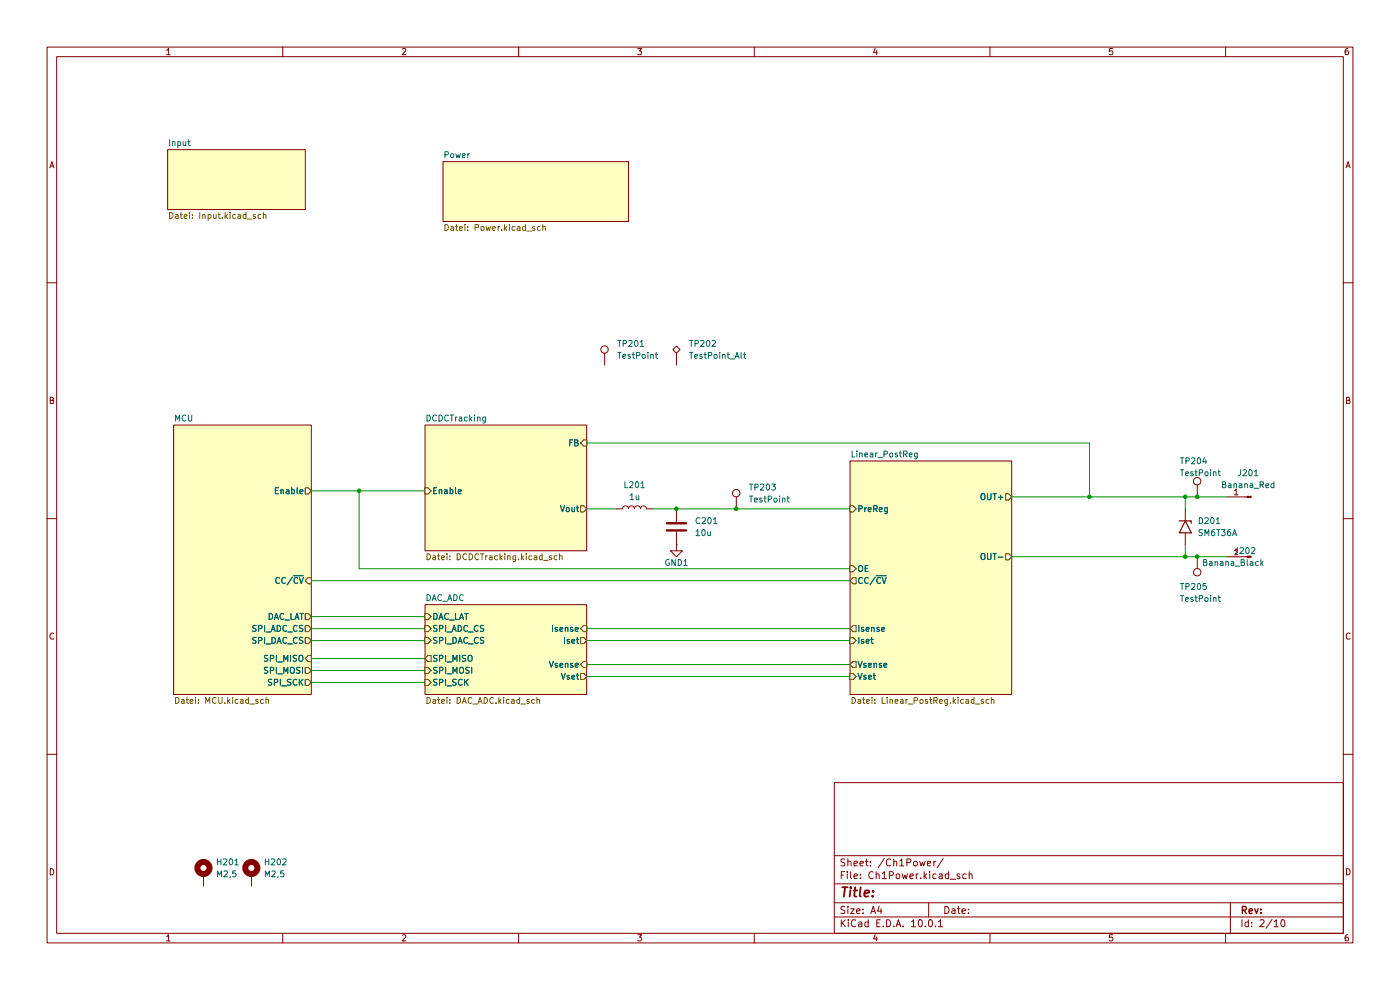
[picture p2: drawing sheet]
(kicad_sch
 (version 20260306)
 (generator "eeschema")
 (generator_version "10.0")
 (paper "A4")
 (lib_symbols
  (symbol "Connector:Conn_01x01_Pin"
   (pin_names
    (offset 1.016) (hide yes)) (exclude_from_sim no) (in_bom yes) (on_board yes)
   (in_pos_files yes)
   (duplicate_pin_numbers_are_jumpers no)
   (property "Reference" "J" (at 0 2.54 0) (show_name no) (do_not_autoplace no) (effects (font (size 1.27 1.27))))
   (property "Value" "Conn_01x01_Pin" (at 0 -2.54 0) (show_name no) (do_not_autoplace no) (effects (font (size 1.27 1.27))))
   (property "Footprint" "" (at 0 0 0) (show_name no) (do_not_autoplace no) (hide yes) (effects (font (size 1.27 1.27))))
   (property "Datasheet" "" (at 0 0 0) (show_name no) (do_not_autoplace no) (hide yes) (effects (font (size 1.27 1.27))))
   (property "Description" "Generic connector, single row, 01x01, script generated" (at 0 0 0) (show_name no) (do_not_autoplace no) (hide yes) (effects (font (size 1.27 1.27))))
   (property "ki_locked" "" (at 0 0 0) (show_name no) (do_not_autoplace no) (effects (font (size 1.27 1.27))))
   (symbol "Conn_01x01_Pin_1_1"
    (rectangle (start 0.8636 0.127) (end 0 -0.127) (stroke (width 0.1524) (type default)) (fill (type outline)))
    (polyline (pts (xy 1.27 0) (xy 0.8636 0)) (stroke (width 0.1524) (type default)) (fill (type none)))
    (pin passive line (at 5.08 0 180) (length 3.81) (name "Pin_1" (effects (font (size 1.27 1.27)))) (number "1" (effects (font (size 1.27 1.27))))))
   (embedded_fonts no))
  (symbol "Connector:TestPoint"
   (pin_numbers (hide yes))
   (pin_names
    (offset 0.762) (hide yes)) (exclude_from_sim no) (in_bom yes) (on_board yes)
   (in_pos_files yes)
   (duplicate_pin_numbers_are_jumpers no)
   (property "Reference" "TP" (at 0 6.858 0) (show_name no) (do_not_autoplace no) (effects (font (size 1.27 1.27))))
   (property "Value" "TestPoint" (at 0 5.08 0) (show_name no) (do_not_autoplace no) (effects (font (size 1.27 1.27))))
   (property "Footprint" "" (at 5.08 0 0) (show_name no) (do_not_autoplace no) (hide yes) (effects (font (size 1.27 1.27))))
   (property "Datasheet" "" (at 5.08 0 0) (show_name no) (do_not_autoplace no) (hide yes) (effects (font (size 1.27 1.27))))
   (property "Description" "test point" (at 0 0 0) (show_name no) (do_not_autoplace no) (hide yes) (effects (font (size 1.27 1.27))))
   (symbol "TestPoint_0_1"
    (circle (center 0 3.302) (radius 0.762) (stroke (width 0) (type default)) (fill (type none))))
   (symbol "TestPoint_1_1"
    (pin passive line (at 0 0 90) (length 2.54) (name "1" (effects (font (size 1.27 1.27)))) (number "1" (effects (font (size 1.27 1.27))))))
   (embedded_fonts no))
  (symbol "Connector:TestPoint_Alt"
   (pin_numbers (hide yes))
   (pin_names
    (offset 0.762) (hide yes)) (exclude_from_sim no) (in_bom yes) (on_board yes)
   (in_pos_files yes)
   (duplicate_pin_numbers_are_jumpers no)
   (property "Reference" "TP" (at 0 6.858 0) (show_name no) (do_not_autoplace no) (effects (font (size 1.27 1.27))))
   (property "Value" "TestPoint_Alt" (at 0 5.08 0) (show_name no) (do_not_autoplace no) (effects (font (size 1.27 1.27))))
   (property "Footprint" "" (at 5.08 0 0) (show_name no) (do_not_autoplace no) (hide yes) (effects (font (size 1.27 1.27))))
   (property "Datasheet" "" (at 5.08 0 0) (show_name no) (do_not_autoplace no) (hide yes) (effects (font (size 1.27 1.27))))
   (property "Description" "test point (alternative shape)" (at 0 0 0) (show_name no) (do_not_autoplace no) (hide yes) (effects (font (size 1.27 1.27))))
   (symbol "TestPoint_Alt_0_1"
    (polyline (pts (xy 0 2.54) (xy -0.762 3.302) (xy 0 4.064) (xy 0.762 3.302) (xy 0 2.54)) (stroke (width 0) (type default)) (fill (type none))))
   (symbol "TestPoint_Alt_1_1"
    (pin passive line (at 0 0 90) (length 2.54) (name "1" (effects (font (size 1.27 1.27)))) (number "1" (effects (font (size 1.27 1.27))))))
   (embedded_fonts no))
  (symbol "Device:C"
   (pin_numbers (hide yes))
   (pin_names
    (offset 0.254)) (exclude_from_sim no) (in_bom yes) (on_board yes)
   (in_pos_files yes)
   (duplicate_pin_numbers_are_jumpers no)
   (property "Reference" "C" (at 0.635 2.54 0) (show_name no) (do_not_autoplace no) (effects (font (size 1.27 1.27)) (justify left)))
   (property "Value" "C" (at 0.635 -2.54 0) (show_name no) (do_not_autoplace no) (effects (font (size 1.27 1.27)) (justify left)))
   (property "Footprint" "" (at 0.9652 -3.81 0) (show_name no) (do_not_autoplace no) (hide yes) (effects (font (size 1.27 1.27))))
   (property "Datasheet" "" (at 0 0 0) (show_name no) (do_not_autoplace no) (hide yes) (effects (font (size 1.27 1.27))))
   (property "Description" "Unpolarized capacitor" (at 0 0 0) (show_name no) (do_not_autoplace no) (hide yes) (effects (font (size 1.27 1.27))))
   (symbol "C_0_1"
    (polyline (pts (xy -2.032 0.762) (xy 2.032 0.762)) (stroke (width 0.508) (type default)) (fill (type none)))
    (polyline (pts (xy -2.032 -0.762) (xy 2.032 -0.762)) (stroke (width 0.508) (type default)) (fill (type none))))
   (symbol "C_1_1"
    (pin passive line (at 0 3.81 270) (length 2.794) (name "" (effects (font (size 1.27 1.27)))) (number "1" (effects (font (size 1.27 1.27)))))
    (pin passive line (at 0 -3.81 90) (length 2.794) (name "" (effects (font (size 1.27 1.27)))) (number "2" (effects (font (size 1.27 1.27))))))
   (embedded_fonts no))
  (symbol "Device:L"
   (pin_numbers (hide yes))
   (pin_names
    (offset 1.016) (hide yes)) (exclude_from_sim no) (in_bom yes) (on_board yes)
   (in_pos_files yes)
   (duplicate_pin_numbers_are_jumpers no)
   (property "Reference" "L" (at -1.27 0 90) (show_name no) (do_not_autoplace no) (effects (font (size 1.27 1.27))))
   (property "Value" "L" (at 1.905 0 90) (show_name no) (do_not_autoplace no) (effects (font (size 1.27 1.27))))
   (property "Footprint" "" (at 0 0 0) (show_name no) (do_not_autoplace no) (hide yes) (effects (font (size 1.27 1.27))))
   (property "Datasheet" "" (at 0 0 0) (show_name no) (do_not_autoplace no) (hide yes) (effects (font (size 1.27 1.27))))
   (property "Description" "Inductor" (at 0 0 0) (show_name no) (do_not_autoplace no) (hide yes) (effects (font (size 1.27 1.27))))
   (symbol "L_0_1"
    (arc (start 0 2.54) (mid 0.6323 1.905) (end 0 1.27) (stroke (width 0) (type default)) (fill (type none)))
    (arc (start 0 1.27) (mid 0.6323 0.635) (end 0 0) (stroke (width 0) (type default)) (fill (type none)))
    (arc (start 0 0) (mid 0.6323 -0.635) (end 0 -1.27) (stroke (width 0) (type default)) (fill (type none)))
    (arc (start 0 -1.27) (mid 0.6323 -1.905) (end 0 -2.54) (stroke (width 0) (type default)) (fill (type none))))
   (symbol "L_1_1"
    (pin passive line (at 0 3.81 270) (length 1.27) (name "1" (effects (font (size 1.27 1.27)))) (number "1" (effects (font (size 1.27 1.27)))))
    (pin passive line (at 0 -3.81 90) (length 1.27) (name "2" (effects (font (size 1.27 1.27)))) (number "2" (effects (font (size 1.27 1.27))))))
   (embedded_fonts no))
  (symbol "Diode:SM6T36A"
   (pin_numbers (hide yes))
   (pin_names
    (offset 1.016) (hide yes)) (exclude_from_sim no) (in_bom yes) (on_board yes)
   (in_pos_files yes)
   (duplicate_pin_numbers_are_jumpers no)
   (property "Reference" "D" (at 0 2.54 0) (show_name no) (do_not_autoplace no) (effects (font (size 1.27 1.27))))
   (property "Value" "SM6T36A" (at 0 -2.54 0) (show_name no) (do_not_autoplace no) (effects (font (size 1.27 1.27))))
   (property "Footprint" "Diode_SMD:D_SMB" (at 0 -5.08 0) (show_name no) (do_not_autoplace no) (hide yes) (effects (font (size 1.27 1.27))))
   (property "Datasheet" "https://www.st.com/resource/en/datasheet/sm6t.pdf" (at -1.27 0 0) (show_name no) (do_not_autoplace no) (hide yes) (effects (font (size 1.27 1.27))))
   (property "Description" "600W unidirectional Transil Transient Voltage Suppressor, 36Vrwm, DO-214AA" (at 0 0 0) (show_name no) (do_not_autoplace no) (hide yes) (effects (font (size 1.27 1.27))))
   (symbol "SM6T36A_0_1"
    (polyline (pts (xy -0.762 1.27) (xy -1.27 1.27) (xy -1.27 -1.27)) (stroke (width 0.254) (type default)) (fill (type none)))
    (polyline (pts (xy 1.27 1.27) (xy 1.27 -1.27) (xy -1.27 0) (xy 1.27 1.27)) (stroke (width 0.254) (type default)) (fill (type none))))
   (symbol "SM6T36A_1_1"
    (pin passive line (at -3.81 0 0) (length 2.54) (name "A1" (effects (font (size 1.27 1.27)))) (number "1" (effects (font (size 1.27 1.27)))))
    (pin passive line (at 3.81 0 180) (length 2.54) (name "A2" (effects (font (size 1.27 1.27)))) (number "2" (effects (font (size 1.27 1.27))))))
   (embedded_fonts no))
  (symbol "Mechanical:MountingHole_Pad"
   (pin_numbers (hide yes))
   (pin_names
    (offset 1.016) (hide yes)) (exclude_from_sim no) (in_bom no) (on_board yes)
   (in_pos_files yes)
   (duplicate_pin_numbers_are_jumpers no)
   (property "Reference" "H" (at 0 6.35 0) (show_name no) (do_not_autoplace no) (effects (font (size 1.27 1.27))))
   (property "Value" "MountingHole_Pad" (at 0 4.445 0) (show_name no) (do_not_autoplace no) (effects (font (size 1.27 1.27))))
   (property "Footprint" "" (at 0 0 0) (show_name no) (do_not_autoplace no) (hide yes) (effects (font (size 1.27 1.27))))
   (property "Datasheet" "" (at 0 0 0) (show_name no) (do_not_autoplace no) (hide yes) (effects (font (size 1.27 1.27))))
   (property "Description" "Mounting Hole with connection" (at 0 0 0) (show_name no) (do_not_autoplace no) (hide yes) (effects (font (size 1.27 1.27))))
   (symbol "MountingHole_Pad_0_1"
    (circle (center 0 1.27) (radius 1.27) (stroke (width 1.27) (type default)) (fill (type none))))
   (symbol "MountingHole_Pad_1_1"
    (pin input line (at 0 -2.54 90) (length 2.54) (name "1" (effects (font (size 1.27 1.27)))) (number "1" (effects (font (size 1.27 1.27))))))
   (embedded_fonts no))
  (symbol "power:GND1"
   (power global)
   (pin_numbers (hide yes))
   (pin_names
    (offset 0) (hide yes)) (exclude_from_sim no) (in_bom yes) (on_board yes)
   (in_pos_files yes)
   (duplicate_pin_numbers_are_jumpers no)
   (property "Reference" "#PWR" (at 0 -6.35 0) (show_name no) (do_not_autoplace no) (hide yes) (effects (font (size 1.27 1.27))))
   (property "Value" "GND1" (at 0 -3.81 0) (show_name no) (do_not_autoplace no) (effects (font (size 1.27 1.27))))
   (property "Footprint" "" (at 0 0 0) (show_name no) (do_not_autoplace no) (hide yes) (effects (font (size 1.27 1.27))))
   (property "Datasheet" "" (at 0 0 0) (show_name no) (do_not_autoplace no) (hide yes) (effects (font (size 1.27 1.27))))
   (property "Description" "Power symbol creates a global label with name \"GND1\" , ground" (at 0 0 0) (show_name no) (do_not_autoplace no) (hide yes) (effects (font (size 1.27 1.27))))
   (symbol "GND1_0_1"
    (polyline (pts (xy 0 0) (xy 0 -1.27) (xy 1.27 -1.27) (xy 0 -2.54) (xy -1.27 -1.27) (xy 0 -1.27)) (stroke (width 0) (type default)) (fill (type none))))
   (symbol "GND1_1_1"
    (pin power_in line (at 0 0 270) (length 0) (name "" (effects (font (size 1.27 1.27)))) (number "1" (effects (font (size 1.27 1.27))))))
   (embedded_fonts no)))
 (junction
  (at 251.46 105.41)
  (diameter 0)
  (color 0 0 0 0))
 (junction
  (at 254 118.11)
  (diameter 0)
  (color 0 0 0 0))
 (junction
  (at 231.14 105.41)
  (diameter 0)
  (color 0 0 0 0))
 (junction
  (at 156.21 107.95)
  (diameter 0)
  (color 0 0 0 0))
 (junction
  (at 143.51 107.95)
  (diameter 0)
  (color 0 0 0 0))
 (junction
  (at 251.46 118.11)
  (diameter 0)
  (color 0 0 0 0))
 (junction
  (at 76.2 104.14)
  (diameter 0)
  (color 0 0 0 0))
 (junction
  (at 254 105.41)
  (diameter 0)
  (color 0 0 0 0))
 (wire
  (pts (xy 180.34 120.65) (xy 76.2 120.65))
  (stroke (width 0) (type default)))
 (wire
  (pts (xy 214.63 118.11) (xy 251.46 118.11))
  (stroke (width 0) (type default)))
 (wire
  (pts (xy 124.46 143.51) (xy 180.34 143.51))
  (stroke (width 0) (type default)))
 (wire
  (pts (xy 124.46 107.95) (xy 130.81 107.95))
  (stroke (width 0) (type default)))
 (wire
  (pts (xy 66.04 139.7) (xy 90.17 139.7))
  (stroke (width 0) (type default)))
 (wire
  (pts (xy 66.04 133.35) (xy 90.17 133.35))
  (stroke (width 0) (type default)))
 (wire
  (pts (xy 66.04 144.78) (xy 90.17 144.78))
  (stroke (width 0) (type default)))
 (wire
  (pts (xy 138.43 107.95) (xy 143.51 107.95))
  (stroke (width 0) (type default)))
 (wire
  (pts (xy 251.46 105.41) (xy 251.46 107.95))
  (stroke (width 0) (type default)))
 (wire
  (pts (xy 66.04 142.24) (xy 90.17 142.24))
  (stroke (width 0) (type default)))
 (wire
  (pts (xy 124.46 93.98) (xy 231.14 93.98))
  (stroke (width 0) (type default)))
 (wire
  (pts (xy 124.46 140.97) (xy 180.34 140.97))
  (stroke (width 0) (type default)))
 (wire
  (pts (xy 66.04 135.89) (xy 90.17 135.89))
  (stroke (width 0) (type default)))
 (wire
  (pts (xy 124.46 133.35) (xy 180.34 133.35))
  (stroke (width 0) (type default)))
 (wire
  (pts (xy 76.2 104.14) (xy 90.17 104.14))
  (stroke (width 0) (type default)))
 (wire
  (pts (xy 214.63 105.41) (xy 231.14 105.41))
  (stroke (width 0) (type default)))
 (wire
  (pts (xy 251.46 115.57) (xy 251.46 118.11))
  (stroke (width 0) (type default)))
 (wire
  (pts (xy 66.04 104.14) (xy 76.2 104.14))
  (stroke (width 0) (type default)))
 (wire
  (pts (xy 156.21 107.95) (xy 180.34 107.95))
  (stroke (width 0) (type default)))
 (wire
  (pts (xy 76.2 120.65) (xy 76.2 104.14))
  (stroke (width 0) (type default)))
 (wire
  (pts (xy 231.14 93.98) (xy 231.14 105.41))
  (stroke (width 0) (type default)))
 (wire
  (pts (xy 66.04 130.81) (xy 90.17 130.81))
  (stroke (width 0) (type default)))
 (wire
  (pts (xy 254 118.11) (xy 260.35 118.11))
  (stroke (width 0) (type default)))
 (wire
  (pts (xy 251.46 105.41) (xy 254 105.41))
  (stroke (width 0) (type default)))
 (wire
  (pts (xy 231.14 105.41) (xy 251.46 105.41))
  (stroke (width 0) (type default)))
 (wire
  (pts (xy 66.04 123.19) (xy 180.34 123.19))
  (stroke (width 0) (type default)))
 (wire
  (pts (xy 251.46 118.11) (xy 254 118.11))
  (stroke (width 0) (type default)))
 (wire
  (pts (xy 124.46 135.89) (xy 180.34 135.89))
  (stroke (width 0) (type default)))
 (wire
  (pts (xy 254 105.41) (xy 260.35 105.41))
  (stroke (width 0) (type default)))
 (wire
  (pts (xy 143.51 107.95) (xy 156.21 107.95))
  (stroke (width 0) (type default)))
 (symbol
  (lib_id "Connector:TestPoint")
  (at 254 105.41 0)
  (unit 1)
  (body_style 1)
  (exclude_from_sim no)
  (in_bom yes)
  (on_board yes)
  (in_pos_files yes)
  (dnp no)
  (property "Reference" "TP204" (at 250.19 97.79 0) (show_name no) (do_not_autoplace no) (effects (font (size 1.27 1.27)) (justify left)))
  (property "Value" "TestPoint" (at 250.19 100.33 0) (show_name no) (do_not_autoplace no) (effects (font (size 1.27 1.27)) (justify left)))
  (property "Footprint" "LibEigen:SMD Test Point PCWCTE" (at 259.08 105.41 0) (hide yes) (show_name no) (do_not_autoplace no) (effects (font (size 1.27 1.27))))
  (property "Datasheet" "" (at 259.08 105.41 0) (hide yes) (show_name no) (do_not_autoplace no) (effects (font (size 1.27 1.27))))
  (property "Description" "test point" (at 254 105.41 0) (hide yes) (show_name no) (do_not_autoplace no) (effects (font (size 1.27 1.27))))
  (pin "1"))
 (symbol
  (lib_id "Connector:TestPoint")
  (at 128.27 77.47 0)
  (unit 1)
  (body_style 1)
  (exclude_from_sim no)
  (in_bom yes)
  (on_board yes)
  (in_pos_files yes)
  (dnp no)
  (fields_autoplaced yes)
  (property "Reference" "TP201" (at 130.81 72.8979 0) (show_name no) (do_not_autoplace no) (effects (font (size 1.27 1.27)) (justify left)))
  (property "Value" "TestPoint" (at 130.81 75.4379 0) (show_name no) (do_not_autoplace no) (effects (font (size 1.27 1.27)) (justify left)))
  (property "Footprint" "LibEigen:SMD Test Point PCWCTE" (at 133.35 77.47 0) (hide yes) (show_name no) (do_not_autoplace no) (effects (font (size 1.27 1.27))))
  (property "Datasheet" "" (at 133.35 77.47 0) (hide yes) (show_name no) (do_not_autoplace no) (effects (font (size 1.27 1.27))))
  (property "Description" "test point" (at 128.27 77.47 0) (hide yes) (show_name no) (do_not_autoplace no) (effects (font (size 1.27 1.27))))
  (pin "1"))
 (symbol
  (lib_id "Connector:Conn_01x01_Pin")
  (at 265.43 118.11 180)
  (unit 1)
  (body_style 1)
  (exclude_from_sim no)
  (in_bom yes)
  (on_board yes)
  (in_pos_files yes)
  (dnp no)
  (property "Reference" "J202" (at 264.16 116.84 0) (show_name no) (do_not_autoplace no) (effects (font (size 1.27 1.27))))
  (property "Value" "Banana_Black" (at 261.62 119.38 0) (show_name no) (do_not_autoplace no) (effects (font (size 1.27 1.27))))
  (property "Footprint" "Connector:Banana_Cliff_FCR7350B_S16N-PC_Horizontal" (at 265.43 118.11 0) (hide yes) (show_name no) (do_not_autoplace no) (effects (font (size 1.27 1.27))))
  (property "Datasheet" "" (at 265.43 118.11 0) (hide yes) (show_name no) (do_not_autoplace no) (effects (font (size 1.27 1.27))))
  (property "Description" "Generic connector, single row, 01x01, script generated" (at 265.43 118.11 0) (hide yes) (show_name no) (do_not_autoplace no) (effects (font (size 1.27 1.27))))
  (pin "1"))
 (symbol
  (lib_id "Connector:Conn_01x01_Pin")
  (at 265.43 105.41 180)
  (unit 1)
  (body_style 1)
  (exclude_from_sim no)
  (in_bom yes)
  (on_board yes)
  (in_pos_files yes)
  (dnp no)
  (fields_autoplaced yes)
  (property "Reference" "J201" (at 264.795 100.33 0) (show_name no) (do_not_autoplace no) (effects (font (size 1.27 1.27))))
  (property "Value" "Banana_Red" (at 264.795 102.87 0) (show_name no) (do_not_autoplace no) (effects (font (size 1.27 1.27))))
  (property "Footprint" "Connector:Banana_Cliff_FCR7350R_S16N-PC_Horizontal" (at 265.43 105.41 0) (hide yes) (show_name no) (do_not_autoplace no) (effects (font (size 1.27 1.27))))
  (property "Datasheet" "" (at 265.43 105.41 0) (hide yes) (show_name no) (do_not_autoplace no) (effects (font (size 1.27 1.27))))
  (property "Description" "Generic connector, single row, 01x01, script generated" (at 265.43 105.41 0) (hide yes) (show_name no) (do_not_autoplace no) (effects (font (size 1.27 1.27))))
  (pin "1"))
 (symbol
  (lib_id "Mechanical:MountingHole_Pad")
  (at 53.34 185.42 0)
  (unit 1)
  (body_style 1)
  (exclude_from_sim no)
  (in_bom no)
  (on_board yes)
  (in_pos_files yes)
  (dnp no)
  (fields_autoplaced yes)
  (property "Reference" "H202" (at 55.88 182.8799 0) (show_name no) (do_not_autoplace no) (effects (font (size 1.27 1.27)) (justify left)))
  (property "Value" "M2,5" (at 55.88 185.4199 0) (show_name no) (do_not_autoplace no) (effects (font (size 1.27 1.27)) (justify left)))
  (property "Footprint" "MountingHole:MountingHole_2.7mm_M2.5_DIN965_Pad" (at 53.34 185.42 0) (hide yes) (show_name no) (do_not_autoplace no) (effects (font (size 1.27 1.27))))
  (property "Datasheet" "" (at 53.34 185.42 0) (hide yes) (show_name no) (do_not_autoplace no) (effects (font (size 1.27 1.27))))
  (property "Description" "Mounting Hole with connection" (at 53.34 185.42 0) (hide yes) (show_name no) (do_not_autoplace no) (effects (font (size 1.27 1.27))))
  (pin "1"))
 (symbol
  (lib_id "Diode:SM6T36A")
  (at 251.46 111.76 270)
  (unit 1)
  (body_style 1)
  (exclude_from_sim no)
  (in_bom yes)
  (on_board yes)
  (in_pos_files yes)
  (dnp no)
  (fields_autoplaced yes)
  (property "Reference" "D201" (at 254 110.4899 90) (show_name no) (do_not_autoplace no) (effects (font (size 1.27 1.27)) (justify left)))
  (property "Value" "SM6T36A" (at 254 113.0299 90) (show_name no) (do_not_autoplace no) (effects (font (size 1.27 1.27)) (justify left)))
  (property "Footprint" "Diode_SMD:D_SMB" (at 246.38 111.76 0) (hide yes) (show_name no) (do_not_autoplace no) (effects (font (size 1.27 1.27))))
  (property "Datasheet" "https://www.st.com/resource/en/datasheet/sm6t.pdf" (at 251.46 110.49 0) (hide yes) (show_name no) (do_not_autoplace no) (effects (font (size 1.27 1.27))))
  (property "Description" "600W unidirectional Transil Transient Voltage Suppressor, 36Vrwm, DO-214AA" (at 251.46 111.76 0) (hide yes) (show_name no) (do_not_autoplace no) (effects (font (size 1.27 1.27))))
  (pin "1")
  (pin "2"))
 (symbol
  (lib_id "Device:C")
  (at 143.51 111.76 0)
  (unit 1)
  (body_style 1)
  (exclude_from_sim no)
  (in_bom yes)
  (on_board yes)
  (in_pos_files yes)
  (dnp no)
  (fields_autoplaced yes)
  (property "Reference" "C201" (at 147.32 110.4899 0) (show_name no) (do_not_autoplace no) (effects (font (size 1.27 1.27)) (justify left)))
  (property "Value" "10u" (at 147.32 113.0299 0) (show_name no) (do_not_autoplace no) (effects (font (size 1.27 1.27)) (justify left)))
  (property "Footprint" "Capacitor_SMD:C_1206_3216Metric" (at 144.4752 115.57 0) (hide yes) (show_name no) (do_not_autoplace no) (effects (font (size 1.27 1.27))))
  (property "Datasheet" "" (at 143.51 111.76 0) (hide yes) (show_name no) (do_not_autoplace no) (effects (font (size 1.27 1.27))))
  (property "Description" "Unpolarized capacitor" (at 143.51 111.76 0) (hide yes) (show_name no) (do_not_autoplace no) (effects (font (size 1.27 1.27))))
  (pin "1")
  (pin "2"))
 (symbol
  (lib_id "Connector:TestPoint")
  (at 254 118.11 180)
  (unit 1)
  (body_style 1)
  (exclude_from_sim no)
  (in_bom yes)
  (on_board yes)
  (in_pos_files yes)
  (dnp no)
  (property "Reference" "TP205" (at 250.19 124.46 0) (show_name no) (do_not_autoplace no) (effects (font (size 1.27 1.27)) (justify right)))
  (property "Value" "TestPoint" (at 250.19 127 0) (show_name no) (do_not_autoplace no) (effects (font (size 1.27 1.27)) (justify right)))
  (property "Footprint" "LibEigen:SMD Test Point PCWCTE" (at 248.92 118.11 0) (hide yes) (show_name no) (do_not_autoplace no) (effects (font (size 1.27 1.27))))
  (property "Datasheet" "" (at 248.92 118.11 0) (hide yes) (show_name no) (do_not_autoplace no) (effects (font (size 1.27 1.27))))
  (property "Description" "test point" (at 254 118.11 0) (hide yes) (show_name no) (do_not_autoplace no) (effects (font (size 1.27 1.27))))
  (pin "1"))
 (symbol
  (lib_id "Mechanical:MountingHole_Pad")
  (at 43.18 185.42 0)
  (unit 1)
  (body_style 1)
  (exclude_from_sim no)
  (in_bom no)
  (on_board yes)
  (in_pos_files yes)
  (dnp no)
  (fields_autoplaced yes)
  (property "Reference" "H201" (at 45.72 182.8799 0) (show_name no) (do_not_autoplace no) (effects (font (size 1.27 1.27)) (justify left)))
  (property "Value" "M2,5" (at 45.72 185.4199 0) (show_name no) (do_not_autoplace no) (effects (font (size 1.27 1.27)) (justify left)))
  (property "Footprint" "MountingHole:MountingHole_2.7mm_M2.5_DIN965_Pad" (at 43.18 185.42 0) (hide yes) (show_name no) (do_not_autoplace no) (effects (font (size 1.27 1.27))))
  (property "Datasheet" "" (at 43.18 185.42 0) (hide yes) (show_name no) (do_not_autoplace no) (effects (font (size 1.27 1.27))))
  (property "Description" "Mounting Hole with connection" (at 43.18 185.42 0) (hide yes) (show_name no) (do_not_autoplace no) (effects (font (size 1.27 1.27))))
  (pin "1"))
 (symbol
  (lib_id "Device:L")
  (at 134.62 107.95 90)
  (unit 1)
  (body_style 1)
  (exclude_from_sim no)
  (in_bom yes)
  (on_board yes)
  (in_pos_files yes)
  (dnp no)
  (fields_autoplaced yes)
  (property "Reference" "L201" (at 134.62 102.87 90) (show_name no) (do_not_autoplace no) (effects (font (size 1.27 1.27))))
  (property "Value" "1u" (at 134.62 105.41 90) (show_name no) (do_not_autoplace no) (effects (font (size 1.27 1.27))))
  (property "Footprint" "Inductor_SMD:L_0805_2012Metric" (at 134.62 107.95 0) (hide yes) (show_name no) (do_not_autoplace no) (effects (font (size 1.27 1.27))))
  (property "Datasheet" "" (at 134.62 107.95 0) (hide yes) (show_name no) (do_not_autoplace no) (effects (font (size 1.27 1.27))))
  (property "Description" "Inductor" (at 134.62 107.95 0) (hide yes) (show_name no) (do_not_autoplace no) (effects (font (size 1.27 1.27))))
  (pin "1")
  (pin "2"))
 (symbol
  (lib_id "power:GND1")
  (at 143.51 115.57 0)
  (unit 1)
  (body_style 1)
  (exclude_from_sim no)
  (in_bom yes)
  (on_board yes)
  (in_pos_files yes)
  (dnp no)
  (property "Reference" "#PWR0201" (at 143.51 121.92 0) (hide yes) (show_name no) (do_not_autoplace no) (effects (font (size 1.27 1.27))))
  (property "Value" "GND1" (at 143.51 119.38 0) (show_name no) (do_not_autoplace no) (effects (font (size 1.27 1.27))))
  (property "Footprint" "" (at 143.51 115.57 0) (hide yes) (show_name no) (do_not_autoplace no) (effects (font (size 1.27 1.27))))
  (property "Datasheet" "" (at 143.51 115.57 0) (hide yes) (show_name no) (do_not_autoplace no) (effects (font (size 1.27 1.27))))
  (property "Description" "Power symbol creates a global label with name \"GND1\" , ground" (at 143.51 115.57 0) (hide yes) (show_name no) (do_not_autoplace no) (effects (font (size 1.27 1.27))))
  (pin "1"))
 (symbol
  (lib_id "Connector:TestPoint_Alt")
  (at 143.51 77.47 0)
  (unit 1)
  (body_style 1)
  (exclude_from_sim no)
  (in_bom yes)
  (on_board yes)
  (in_pos_files yes)
  (dnp no)
  (fields_autoplaced yes)
  (property "Reference" "TP202" (at 146.05 72.8979 0) (show_name no) (do_not_autoplace no) (effects (font (size 1.27 1.27)) (justify left)))
  (property "Value" "TestPoint_Alt" (at 146.05 75.4379 0) (show_name no) (do_not_autoplace no) (effects (font (size 1.27 1.27)) (justify left)))
  (property "Footprint" "TestPoint:TestPoint_Pad_D1.0mm" (at 148.59 77.47 0) (hide yes) (show_name no) (do_not_autoplace no) (effects (font (size 1.27 1.27))))
  (property "Datasheet" "" (at 148.59 77.47 0) (hide yes) (show_name no) (do_not_autoplace no) (effects (font (size 1.27 1.27))))
  (property "Description" "test point (alternative shape)" (at 143.51 77.47 0) (hide yes) (show_name no) (do_not_autoplace no) (effects (font (size 1.27 1.27))))
  (pin "1"))
 (symbol
  (lib_id "Connector:TestPoint")
  (at 156.21 107.95 0)
  (unit 1)
  (body_style 1)
  (exclude_from_sim no)
  (in_bom yes)
  (on_board yes)
  (in_pos_files yes)
  (dnp no)
  (fields_autoplaced yes)
  (property "Reference" "TP203" (at 158.75 103.3779 0) (show_name no) (do_not_autoplace no) (effects (font (size 1.27 1.27)) (justify left)))
  (property "Value" "TestPoint" (at 158.75 105.9179 0) (show_name no) (do_not_autoplace no) (effects (font (size 1.27 1.27)) (justify left)))
  (property "Footprint" "LibEigen:SMD Test Point PCWCTE" (at 161.29 107.95 0) (hide yes) (show_name no) (do_not_autoplace no) (effects (font (size 1.27 1.27))))
  (property "Datasheet" "" (at 161.29 107.95 0) (hide yes) (show_name no) (do_not_autoplace no) (effects (font (size 1.27 1.27))))
  (property "Description" "test point" (at 156.21 107.95 0) (hide yes) (show_name no) (do_not_autoplace no) (effects (font (size 1.27 1.27))))
  (pin "1"))
 (sheet
  (at 35.56 31.75)
  (size 29.21 12.7)
  (exclude_from_sim no)
  (in_bom yes)
  (on_board yes)
  (dnp no)
  (fields_autoplaced yes)
  (stroke (width 0.1524) (type solid))
  (fill (color 255 255 194 1))
  (property "Sheetname" "Input" (at 35.56 31.0384 0) (show_name no) (do_not_autoplace no) (effects (font (size 1.27 1.27)) (justify left bottom)))
  (property "Sheetfile" "Input.kicad_sch" (at 35.56 45.0346 0) (show_name no) (do_not_autoplace no) (effects (font (size 1.27 1.27)) (justify left top))))
 (sheet
  (at 90.17 128.27)
  (size 34.29 19.05)
  (exclude_from_sim no)
  (in_bom yes)
  (on_board yes)
  (dnp no)
  (fields_autoplaced yes)
  (stroke (width 0.1524) (type solid))
  (fill (color 255 255 194 1))
  (property "Sheetname" "DAC_ADC" (at 90.17 127.5584 0) (show_name no) (do_not_autoplace no) (effects (font (size 1.27 1.27)) (justify left bottom)))
  (property "Sheetfile" "DAC_ADC.kicad_sch" (at 90.17 147.9046 0) (show_name no) (do_not_autoplace no) (effects (font (size 1.27 1.27)) (justify left top)))
  (pin "Isense" input (at 124.46 133.35 0) (effects (font (size 1.27 1.27)) (justify right)))
  (pin "Iset" output (at 124.46 135.89 0) (effects (font (size 1.27 1.27)) (justify right)))
  (pin "Vset" output (at 124.46 143.51 0) (effects (font (size 1.27 1.27)) (justify right)))
  (pin "Vsense" input (at 124.46 140.97 0) (effects (font (size 1.27 1.27)) (justify right)))
  (pin "DAC_LAT" input (at 90.17 130.81 180) (effects (font (size 1.27 1.27)) (justify left)))
  (pin "SPI_ADC_CS" input (at 90.17 133.35 180) (effects (font (size 1.27 1.27)) (justify left)))
  (pin "SPI_DAC_CS" input (at 90.17 135.89 180) (effects (font (size 1.27 1.27)) (justify left)))
  (pin "SPI_MISO" output (at 90.17 139.7 180) (effects (font (size 1.27 1.27)) (justify left)))
  (pin "SPI_MOSI" input (at 90.17 142.24 180) (effects (font (size 1.27 1.27)) (justify left)))
  (pin "SPI_SCK" input (at 90.17 144.78 180) (effects (font (size 1.27 1.27)) (justify left))))
 (sheet
  (at 93.98 34.29)
  (size 39.37 12.7)
  (exclude_from_sim no)
  (in_bom yes)
  (on_board yes)
  (dnp no)
  (fields_autoplaced yes)
  (stroke (width 0.1524) (type solid))
  (fill (color 255 255 194 1))
  (property "Sheetname" "Power" (at 93.98 33.5784 0) (show_name no) (do_not_autoplace no) (effects (font (size 1.27 1.27)) (justify left bottom)))
  (property "Sheetfile" "Power.kicad_sch" (at 93.98 47.5746 0) (show_name no) (do_not_autoplace no) (effects (font (size 1.27 1.27)) (justify left top))))
 (sheet
  (at 36.83 90.17)
  (size 29.21 57.15)
  (exclude_from_sim no)
  (in_bom yes)
  (on_board yes)
  (dnp no)
  (fields_autoplaced yes)
  (stroke (width 0.1524) (type solid))
  (fill (color 255 255 194 1))
  (property "Sheetname" "MCU" (at 36.83 89.4584 0) (show_name no) (do_not_autoplace no) (effects (font (size 1.27 1.27)) (justify left bottom)))
  (property "Sheetfile" "MCU.kicad_sch" (at 36.83 147.9046 0) (show_name no) (do_not_autoplace no) (effects (font (size 1.27 1.27)) (justify left top)))
  (pin "DAC_LAT" output (at 66.04 130.81 0) (effects (font (size 1.27 1.27)) (justify right)))
  (pin "Enable" output (at 66.04 104.14 0) (effects (font (size 1.27 1.27)) (justify right)))
  (pin "SPI_ADC_CS" output (at 66.04 133.35 0) (effects (font (size 1.27 1.27)) (justify right)))
  (pin "SPI_DAC_CS" output (at 66.04 135.89 0) (effects (font (size 1.27 1.27)) (justify right)))
  (pin "SPI_MISO" input (at 66.04 139.7 0) (effects (font (size 1.27 1.27)) (justify right)))
  (pin "SPI_MOSI" output (at 66.04 142.24 0) (effects (font (size 1.27 1.27)) (justify right)))
  (pin "SPI_SCK" output (at 66.04 144.78 0) (effects (font (size 1.27 1.27)) (justify right)))
  (pin "CC{slash}~{CV}" input (at 66.04 123.19 0) (effects (font (size 1.27 1.27)) (justify right))))
 (sheet
  (at 90.17 90.17)
  (size 34.29 26.67)
  (exclude_from_sim no)
  (in_bom yes)
  (on_board yes)
  (dnp no)
  (fields_autoplaced yes)
  (stroke (width 0.1524) (type solid))
  (fill (color 255 255 194 1))
  (property "Sheetname" "DCDCTracking" (at 90.17 89.4584 0) (show_name no) (do_not_autoplace no) (effects (font (size 1.27 1.27)) (justify left bottom)))
  (property "Sheetfile" "DCDCTracking.kicad_sch" (at 90.17 117.4246 0) (show_name no) (do_not_autoplace no) (effects (font (size 1.27 1.27)) (justify left top)))
  (pin "FB" input (at 124.46 93.98 0) (effects (font (size 1.27 1.27)) (justify right)))
  (pin "Vout" output (at 124.46 107.95 0) (effects (font (size 1.27 1.27)) (justify right)))
  (pin "Enable" input (at 90.17 104.14 180) (effects (font (size 1.27 1.27)) (justify left))))
 (sheet
  (at 180.34 97.79)
  (size 34.29 49.53)
  (exclude_from_sim no)
  (in_bom yes)
  (on_board yes)
  (dnp no)
  (fields_autoplaced yes)
  (stroke (width 0.1524) (type solid))
  (fill (color 255 255 194 1))
  (property "Sheetname" "Linear_PostReg" (at 180.34 97.0784 0) (show_name no) (do_not_autoplace no) (effects (font (size 1.27 1.27)) (justify left bottom)))
  (property "Sheetfile" "Linear_PostReg.kicad_sch" (at 180.34 147.9046 0) (show_name no) (do_not_autoplace no) (effects (font (size 1.27 1.27)) (justify left top)))
  (pin "Isense" output (at 180.34 133.35 180) (effects (font (size 1.27 1.27)) (justify left)))
  (pin "Iset" input (at 180.34 135.89 180) (effects (font (size 1.27 1.27)) (justify left)))
  (pin "OUT+" output (at 214.63 105.41 0) (effects (font (size 1.27 1.27)) (justify right)))
  (pin "OUT-" output (at 214.63 118.11 0) (effects (font (size 1.27 1.27)) (justify right)))
  (pin "PreReg" input (at 180.34 107.95 180) (effects (font (size 1.27 1.27)) (justify left)))
  (pin "Vsense" output (at 180.34 140.97 180) (effects (font (size 1.27 1.27)) (justify left)))
  (pin "Vset" input (at 180.34 143.51 180) (effects (font (size 1.27 1.27)) (justify left)))
  (pin "OE" input (at 180.34 120.65 180) (effects (font (size 1.27 1.27)) (justify left)))
  (pin "CC{slash}~{CV}" output (at 180.34 123.19 180) (effects (font (size 1.27 1.27)) (justify left)))))
